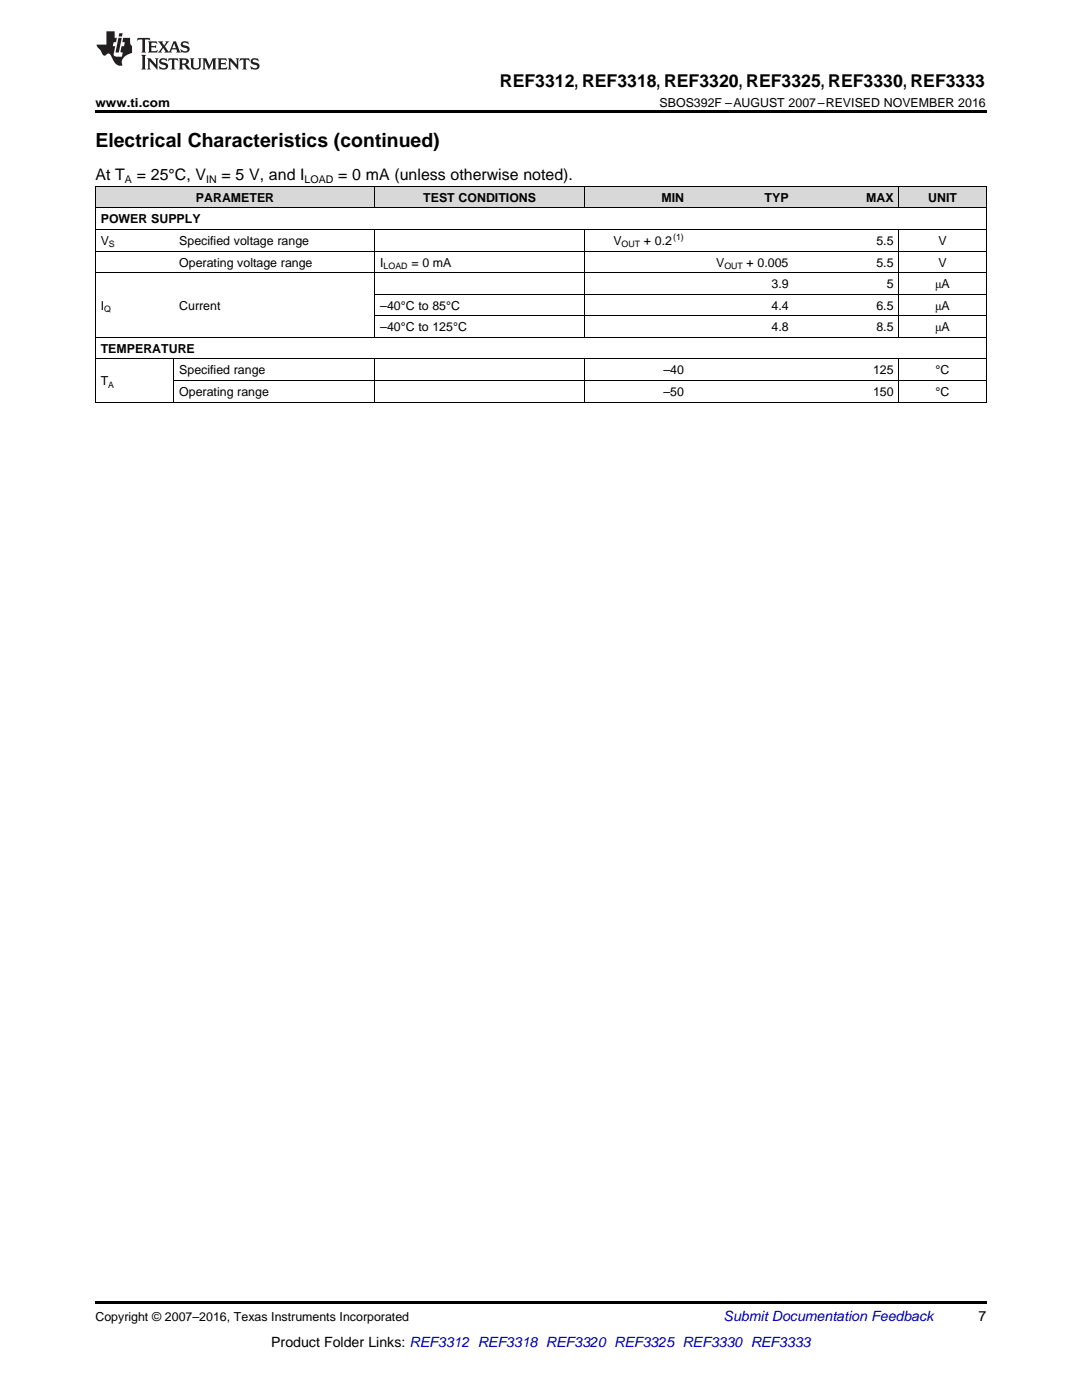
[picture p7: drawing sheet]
<svg xmlns="http://www.w3.org/2000/svg" width="216mm" height="279mm" viewBox="0 0 216 279" stroke-linecap="round" stroke-linejoin="round" font-family="sans-serif">
<g fill="#d8d8d8">
<path d="M19 37.3h15.7v4.3h-15.7z"/>
<path d="M34.7 37.3h26.2v4.3h-26.2z"/>
<path d="M60.9 37.3h13.9v4.3h-13.9z"/>
<path d="M74.8 37.3h41.9v4.3h-41.9z"/>
<path d="M116.7 37.3h20.8v4.3h-20.8z"/>
<path d="M137.5 37.3h21v4.3h-21z"/>
<path d="M158.5 37.3h20.9v4.3h-20.9z"/>
<path d="M179.4 37.3h17.4v4.3h-17.4z"/>
</g>
<path d="M19 22h177.8v.5h-177.8zM19 259.7h177.8v.5h-177.8z" fill="#000"/>
<g fill="none" stroke="#000" stroke-width=".2">
<path d="M19 37.2h177.8M19.1 37.2v43.1M74.8 37.2v4.4M116.6 37.2v4.4M179.3 37.2v4.4M196.8 37.2v43.1M19 54.4h177.8M19 50.1h177.8M19 45.8h177.8M19 41.5h177.8M74.8 45.9v21.5M74.8 58.7h122"/>
<path d="M116.6 45.9v21.5M179.3 45.9v21.5M19 71.6h177.8M19 67.3h177.8M34.7 71.7v8.6M34.7 75.9h162.1M74.8 71.7v8.6M74.8 63h122M116.6 71.7v8.6M179.3 71.7v8.6M19 80.2h177.8"/>
</g>
<g fill="#231f20">
<path d="M27.5 7.6l-.1 .5 .4-.2h.6v.1v2.1l-.2 .4h1l-.3-.4v-2.1l.1-.1h.5l.5 .2-.2-.5zM29.5 8.3l.2 .3v1.5l-.2 .4h1.8l.2-.6a1.04 1.04 0 0 1-1.3 .2v-.7h.6l.3 .2v-.6l-.3 .2h-.6v-.6l.8-.1 .4 .3-.2-.5zM31.5 8.3l.9 1.1-.9 1.1h.8l-.2-.2 .5-.7 .4 .7-.2 .2h1.5l-.1-.2 .1-.4h.9l.1 .4-.2 .2h1l-.3-.3-.7-1.9h-.5l-.9 2-.8-1 .9-1h-.8l.1 .3-.3 .5-.4-.6 .2-.2zM34.7 8.6l.4 1h-.7zM36.3 8.4a.63 .63 0 0 0-.2 .7 .63 .63 0 0 0 .6 .4l.6 .2 .1 .2a.75 .75 0 0 1-.7 .4 .75 .75 0 0 1-.6-.5l.1 .7 .1-.1a1.11 1.11 0 0 0 1.5-.6 1.13 1.13 0 0 0-1.2-.8l-.1-.4a1.04 1.04 0 0 1 1.2 .2l-.2-.5-.1 .1-.5-.2zM28.2 10.9l.2 .4v2.2l-.2 .4h1l-.3-.4v-2.2l.3-.4zM29.3 11.6l.3 .4v1.5l-.3 .4h.8l-.2-.4v-1.3l1.5 1.7v-1.9l.2-.4h-.7l.2 .4v.9l-1.1-1.3zM32 11.8a.62 .62 0 0 0-.2 .7 .62 .62 0 0 0 .6 .4l.6 .1 .1 .3a.76 .76 0 0 1-.7 .3 .76 .76 0 0 1-.6-.4l.1 .7 .1-.1a1.11 1.11 0 0 0 1.5-.6 1.13 1.13 0 0 0-1.2-.8l-.1-.4a1.04 1.04 0 0 1 1.2 .2l-.2-.6-.1 .1-.5-.1zM33.7 11.6l-.2 .6a.61 .61 0 0 1 .8-.3v1.6l-.2 .4h.9l-.2-.4v-1.6a.63 .63 0 0 1 .8 .3l-.2-.6zM35.6 11.6l.3 .4v1.5l-.3 .4h1l-.2-.2v-.8l.5 .2a.76 .76 0 0 0 1.2 .7l-1-1a.58 .58 0 0 0 .6-.5 .58 .58 0 0 0-.5-.6zM36.4 11.9h.1a.45 .45 0 0 1 .5 .1 .45 .45 0 0 1 .1 .5l-.7 .2zM37.9 11.6l.2 .2a2.17 2.17 0 0 0 .3 1.9 .99 .99 0 0 0 1.6-.6v-1.1l.2-.4h-.7l.2 .2a1.92 1.92 0 0 1-.2 1.8 .6 .6 0 0 1-.9-.5v-1.1l.2-.4zM40.4 11.6l.2 .4v1.5l-.2 .4h.7l-.2-.4v-1.4l.8 1.8 .8-1.8v1.4l-.2 .4h.9l-.2-.4v-1.5l.2-.4h-.8l-.6 1.5-.6-1.5zM43.4 11.6l.2 .4v1.5l-.2 .4h1.8l.2-.6a1.04 1.04 0 0 1-1.3 .1v-.6h.5l.4 .2v-.6l-.4 .2h-.5v-.7h.8l.3 .3-.1-.6zM45.5 11.6l.2 .4v1.5l-.2 .4h.7l-.2-.4v-1.3l1.5 1.7v-1.9l.2-.4h-.7l.2 .4v.9l-1.1-1.3zM47.9 11.6l-.1 .6a.61 .61 0 0 1 .8-.3v1.6l-.3 .4h1l-.3-.4 .1-1.6a.63 .63 0 0 1 .7 .3l-.1-.6zM50.2 11.8a.62 .62 0 0 0-.2 .7 .62 .62 0 0 0 .6 .4l.6 .1 .2 .3a.76 .76 0 0 1-.8 .3 .76 .76 0 0 1-.6-.4l.1 .7 .2-.1a1.11 1.11 0 0 0 1.5-.6 1.13 1.13 0 0 0-1.3-.8l-.1-.4a1.04 1.04 0 0 1 1.2 .2l-.1-.6-.2 .1-.5-.1z"/>
<path d="M21.2 6.3v2.6h-1.9l.1 .4 .7 .9a.91 .91 0 0 0 1 .8 .56 .56 0 0 1 .5-.3 .56 .56 0 0 1 .5 .3l.4 .8a1.53 1.53 0 0 0 1.9 1.2 1.54 1.54 0 0 1 1-2.1l.9-.3v-1.4a1.52 1.52 0 0 1-.3-1.6h-1.4l-.2 .8h.5l-.2 .8h-.4l-.2 1v.2l.4 .1-.2 .8a1.93 1.93 0 0 1-1.6-.3l.3-1.8h-.5l.2-.8h.4l.2-.8h-.4v-1.3zM23.6 7.6l-.6 2.9h.7l.6-2.9zM23.8 6.6l-.1 .7h.6l.2-.7z"/>
</g>
<text font-size="3.9" x="19" y="29.3">Electrical Characteristics (continued)</text>
<text font-size="3.5" x="99.8" y="17.3">REF3312, REF3318, REF3320, REF3325, REF3330, REF3333</text>
<g font-size="3.2">
<text x="19" y="36">At T</text>
<text x="27.3" y="36">= 25°C, V</text>
<text x="44.2" y="36">= 5 V, and I</text>
<text x="67.5" y="36">= 0 mA (unless otherwise noted).</text>
</g>
<text font-size="2.8" fill="#0000c8" x="144.4" y="263.6">Submit Documentation Feedback</text>
<g font-size="2.8">
<text x="195.3" y="263.6">7</text>
<text x="54.1" y="268.9">Product Folder Links: REF3312 REF3318 REF3320 REF3325 REF3330 REF3333</text>
</g>
<g font-size="2.5">
<text x="19" y="21.4">www.ti.com</text>
<text x="131.6" y="21.4">SBOS392F –AUGUST 2007–REVISED NOVEMBER 2016</text>
<text x="39.1" y="40.3">PARAMETER</text>
<text x="84.5" y="40.3">TEST CONDITIONS</text>
<text x="132" y="40.3">MIN</text>
<text x="152.6" y="40.3">TYP</text>
<text x="172.8" y="40.3">MAX</text>
<text x="185.2" y="40.3">UNIT</text>
<text x="20.1" y="44.6">POWER SUPPLY</text>
<text x="20.1" y="48.9">V</text>
<text x="35.8" y="48.9">Specified voltage range</text>
<text x="35.8" y="53.2">Operating voltage range</text>
<text x="75.9" y="53.2">I</text>
<text x="82.1" y="53.2">= 0 mA</text>
<text x="122.4" y="48.9">V</text>
<text x="128.5" y="48.9">+ 0.2</text>
<text x="142.9" y="53.2">V</text>
<text x="149" y="53.2">+ 0.005</text>
<text x="174.9" y="48.9">5.5</text>
<text x="174.9" y="53.2">5.5</text>
<text x="187.3" y="48.9">V</text>
<text x="187.3" y="53.2">V</text>
<text x="154" y="57.5">3.9</text>
<text x="177" y="57.5">5</text>
<text x="186.6" y="57.5">μA</text>
<text x="20.1" y="61.8">I</text>
<text x="35.8" y="61.8">Current</text>
<text x="75.9" y="61.8">–40°C to 85°C</text>
<text x="154" y="61.8">4.4</text>
<text x="174.9" y="61.8">6.5</text>
<text x="186.6" y="61.8">μA</text>
<text x="20.1" y="70.4">TEMPERATURE</text>
<text x="75.9" y="66.1">–40°C to 125°C</text>
<text x="154" y="66.1">4.8</text>
<text x="174.9" y="66.1">8.5</text>
<text x="186.6" y="66.1">μA</text>
<text x="20.1" y="76.9">T</text>
<text x="35.8" y="74.7">Specified range</text>
<text x="132.4" y="74.7">–40</text>
<text x="174.2" y="74.7">125</text>
<text x="186.7" y="74.7">°C</text>
<text x="35.8" y="79">Operating range</text>
<text x="132.4" y="79">–50</text>
<text x="174.2" y="79">150</text>
<text x="186.7" y="79">°C</text>
<text x="19" y="263.6">Copyright © 2007–2016, Texas Instruments Incorporated</text>
</g>
<g font-size="2.1">
<text x="24.9" y="36.6">A</text>
<text x="41.1" y="36.6">IN</text>
<text x="60.8" y="36.6">LOAD</text>
</g>
<g font-size="1.8">
<text x="134.3" y="47.9">(1)</text>
<text x="21.7" y="49.4">S</text>
<text x="76.6" y="53.7">LOAD</text>
<text x="124" y="49.4">OUT</text>
<text x="144.5" y="53.7">OUT</text>
<text x="20.8" y="62.3">Q</text>
<text x="21.6" y="77.4">A</text>
</g>
</svg>
